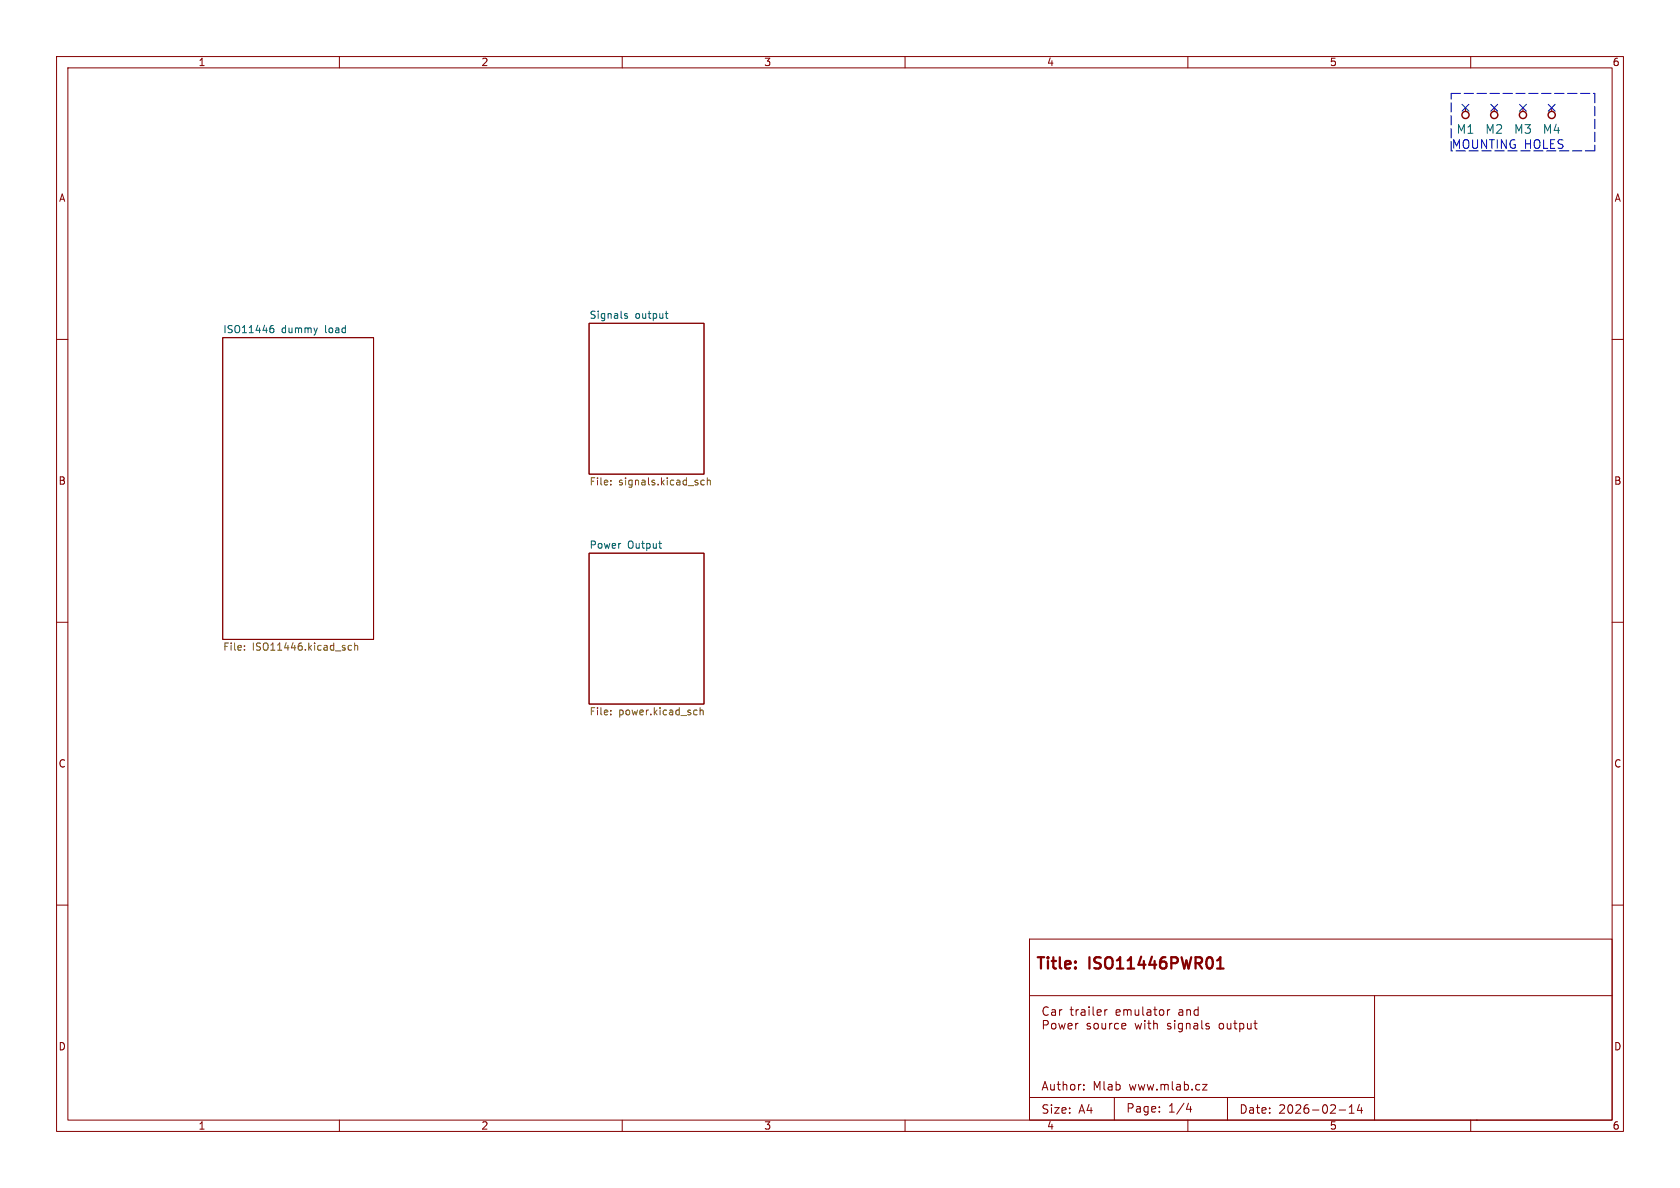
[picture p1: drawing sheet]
<svg xmlns="http://www.w3.org/2000/svg" width="297mm" height="210mm" viewBox="0 0 297 210" stroke-linecap="round" stroke-linejoin="round" font-family="sans-serif">
<g fill="none" stroke="#840000" stroke-width=".18">
<path d="M10 10h277v190h-277zM12 12h273v186h-273zM60 10v2M110 10v2M160 10v2M210 10v2M259.1 19.1v.6M260 10v2M264.2 19.1v.6M269.2 19.1v.6M274.3 19.1v.6M39.4 59.7h26.6v53.3h-26.6z"/>
<path d="M104.1 57.2h20.4v26.6h-20.4zM10 60h2M285 60h2M104.1 97.8h20.4v26.7h-20.4zM10 110h2M285 110h2M10 160h2M182 166h103v32h-103zM182 176h103M185.3 178.1a.6 .6 0 0 0-.7 0 .6 .6 0 0 0-.2 .7M186 178.6h.5l.1 .9M187.3 178.5v1"/>
<path d="M187.7 178.5l-.2 .1-.2 .2M189.2 178.5h.5M189.4 178v1.3M190.2 178.5v1M190.7 178.5l-.3 .1-.2 .2M191.2 178.6h.5l.1 .9M192.5 178v.1M192.5 178.5v1M193.2 178v1.3M194.7 178.8l-.2-.3-.5 .1v.7M195.3 178.5v1M195.7 178.5l-.2 .1-.2 .2"/>
<path d="M198 178.8l-.2-.3-.4 .1-.1 .7M198.7 178.6l.4-.1 .2 .2M198.7 178.5v1M199.3 178.7l.2-.2 .4 .1 .1 .9M199.3 178.7v.8M200.7 178.5v.8M201.3 178.5v1M202 178v1.3M202.8 178.6h.6l.1 .9M204 178.5h.5M204.2 178v1.3M205 178.8l.2-.3 .4 .1 .1 .2"/>
<path d="M206.4 178.5v1M206.8 178.5l-.3 .1-.1 .2M208.5 178.6h.5l.1 .9M209.1 178.8l-.5 .1a.29 .29 0 0 0-.2 .3 .29 .29 0 0 0 .2 .3l.5-.1M209.8 178.6l.2-.1 .4 .1 .1 .9M209.8 178.5v1M211.8 178.6l-.4-.1-.3 .3v.4l.1 .2h.6M211.8 178v1.5M243 176v22M285 160h2M60 198v2M110 198v2"/>
<path d="M160 198v2M182 194h61M184.5 180.4v1.5M185.9 181.6l.3 .3 .3-.1 .2-.2M187.2 180.9l.3 1 .2-.7 .3 .7 .3-1M188.8 181.7l.2 .2 .5-.1M190.2 180.9v1M191.6 192.6v.1M191.6 191.8v.1M192.8 181.7l-.2 .2-.4-.1M193.4 181.6l.3 .3 .3-.1 .2-.2M194.8 181.7l.2 .2 .5-.1"/>
<path d="M195.5 180.9v1M196.2 180.9v1M196.6 180.9l-.3 .1-.1 .2M197 194v4M197 181.6l.3 .3 .4-.1M198.3 181.7l.2 .2 .5-.1M200.7 180.9l.3 1 .2-.7 .3 .7 .3-1M202.4 180.9v1M203.1 181.7l.4 .2M204 180.4v1.5M204.6 181.1v.8M205 196.5v.1"/>
<path d="M205 195.7v.1M207 181l-.4-.1-.2 .2 .1 .2 .5 .2v.3h-.6M207.7 180.4v.1M207.7 180.9v1M209 181l-.4-.1-.3 .3v.4l.2 .2h.5M209 180.9v1.2l-.3 .3-.3-.1M209.7 181l.3-.1 .3 .1 .1 .9M209.7 180.9v1M210 198v2M210.1 195l-.4 1.1h1M210.5 195.6v1M211.1 181h.6v.9"/>
<path d="M211.7 181.3h-.5a.29 .29 0 0 0-.2 .3 .29 .29 0 0 0 .2 .3l.5-.1M212.5 180.4v1.3l.2 .2M212.6 191.7h.8l-.8 1h.8M213.7 181l-.3-.1-.2 .2v.2l.5 .2v.3h-.5M215.7 181l.3-.1 .3 .3v.4l-.3 .3-.3-.1-.2-.2v-.4zM217 180.9v.9l.4 .1 .2-.1M217 194v4M217.6 180.9v1M218.1 180.9h.6M218.3 180.4v1.3l.4 .2M219.2 181l.4-.1 .3 .3v.4l-.2 .2h-.5M219.2 180.9v1.5"/>
<path d="M220.5 180.9l.1 .9 .4 .1 .2-.1M221.2 180.9v1M221.7 180.9h.5M221.9 180.4v1.3l.3 .2M236.7 196.2h1.2M238.5 196.8h.9M238.5 195.7l.5-.4v1.5M240.3 195.2l-.3 1.1h.9M240.7 195.8v1M260 198v2M261 198h.1"/>
</g>
<path d="M215.2 171.2h1.1M215.2 169.8l.5-.6v2" fill="none" stroke="#840000" stroke-width=".4"/>
<path d="M47.8 58.1l.4-.1 .2 .3-.1 .5h-.5M48.3 57.5l-.4 .2M110.5 55.8l.4 .1 .1 .2-.2 .2-.4-.1M110.5 55.5h.4M117.6 55.4h.5M117.8 55v1.1l.3 .2M116.5 96.1h.4M116.8 96.9h.1" fill="none" stroke="#006464" stroke-width=".18"/>
<g fill="none" stroke="#725600" stroke-width=".18">
<path d="M108 85.6v.1M108 84.9v.2M124.5 84.9h-.4l-.2 .2 .1 .6h.5M125 85l.2-.1h.3l.1 .8M125 84.5v1.2M43.2 114.8v.1M43.2 114.2v.1M62.1 114.2l-.3-.1-.3 .2 .2 .6h.4M62.7 114.2l.2-.1 .3 .1v.7M62.7 113.7v1.2M108 125.6v.1M108 126.2v.2"/>
<path d="M122.9 125.5l.3 .1M123.2 126.3l-.3 .1M123.8 125.6l.2-.1 .3 .1v.8M123.8 125.1v1.3"/>
</g>
<g fill="none" stroke="#840000" stroke-width=".25">
<circle cx="259.1" cy="20.3" r=".63"/>
<circle cx="264.2" cy="20.3" r=".63"/>
<circle cx="269.2" cy="20.3" r=".63"/>
<circle cx="274.3" cy="20.3" r=".63"/>
</g>
<path d="M256.5 16.5h25.4M281.9 16.5v10.2M256.5 26.7v-10.2M281.9 26.7h-25.4" fill="none" stroke="#0000c2" stroke-width=".18" stroke-dasharray="1.7 .6"/>
<path d="M258.5 18.4l1.2 1.3M259.7 18.4l-1.2 1.3M263.6 18.4l1.2 1.3M264.8 18.4l-1.2 1.3M268.6 18.4l1.2 1.3M269.8 18.4l-1.2 1.3M273.7 18.4l1.2 1.3M274.9 18.4l-1.2 1.3" fill="none" stroke="#000084" stroke-width=".18"/>
<g font-size="2.8" fill="#840000">
<text x="183" y="171.9">Title:</text>
<text x="192.7" y="171.9">ISO11446PWR01</text>
</g>
<g font-size="2.1" fill="#006464">
<text x="257.4" y="23.9">M1</text>
<text x="262.5" y="23.9">M2</text>
<text x="267.6" y="23.9">M3</text>
<text x="272.6" y="23.9">M4</text>
</g>
<text font-size="2.1" fill="#0000c2" x="256.5" y="26.4">MOUNTING HOLES</text>
<g font-size="2.1" fill="#840000">
<text x="184" y="181">Car</text>
<text x="189.1" y="181">trailer</text>
<text x="197.2" y="181">emulator</text>
<text x="184" y="193">Author:</text>
<text x="184" y="197.1">Size:</text>
<text x="190.7" y="197.1">A4</text>
<text x="193.2" y="193">Mlab</text>
<text x="199" y="196.9">Page:</text>
<text x="199.7" y="193">www.mlab.cz</text>
<text x="206.5" y="196.9">1/4</text>
<text x="219" y="197.1">Date:</text>
<text x="226" y="197.1">2026-02-14</text>
</g>
<g font-size="1.8" fill="#840000">
<text x="35" y="11.9">1</text>
<text x="85" y="11.9">2</text>
<text x="135" y="11.9">3</text>
<text x="185" y="11.9">4</text>
<text x="235" y="11.9">5</text>
<text x="285" y="11.9">6</text>
<text x="10.3" y="35.9">A</text>
<text x="285.3" y="35.9">A</text>
<text x="10.3" y="85.9">B</text>
<text x="285.3" y="85.9">B</text>
<text x="10.3" y="135.9">C</text>
<text x="285.3" y="135.9">C</text>
<text x="10.3" y="185.9">D</text>
<text x="285.3" y="185.9">D</text>
<text x="35" y="199.9">1</text>
<text x="85" y="199.9">2</text>
<text x="135" y="199.9">3</text>
<text x="185" y="199.9">4</text>
<text x="235" y="199.9">5</text>
<text x="285" y="199.9">6</text>
</g>
<g font-size="1.8" fill="#006464">
<text x="39.4" y="59">ISO11446</text>
<text x="49.7" y="59">dummy</text>
<text x="57.6" y="59">load</text>
<text x="104.1" y="56.4">Signals</text>
<text x="112.3" y="56.4">output</text>
<text x="104.1" y="97.1">Power</text>
<text x="110.9" y="97.1">Output</text>
</g>
<g font-size="1.8" fill="#725600">
<text x="104.1" y="86.1">File:</text>
<text x="109.4" y="86.1">signals.kicad_sch</text>
<text x="39.4" y="115.3">File:</text>
<text x="44.6" y="115.3">ISO11446.kicad_sch</text>
<text x="104.1" y="126.8">File:</text>
<text x="109.4" y="126.8">power.kicad_sch</text>
</g>
</svg>
